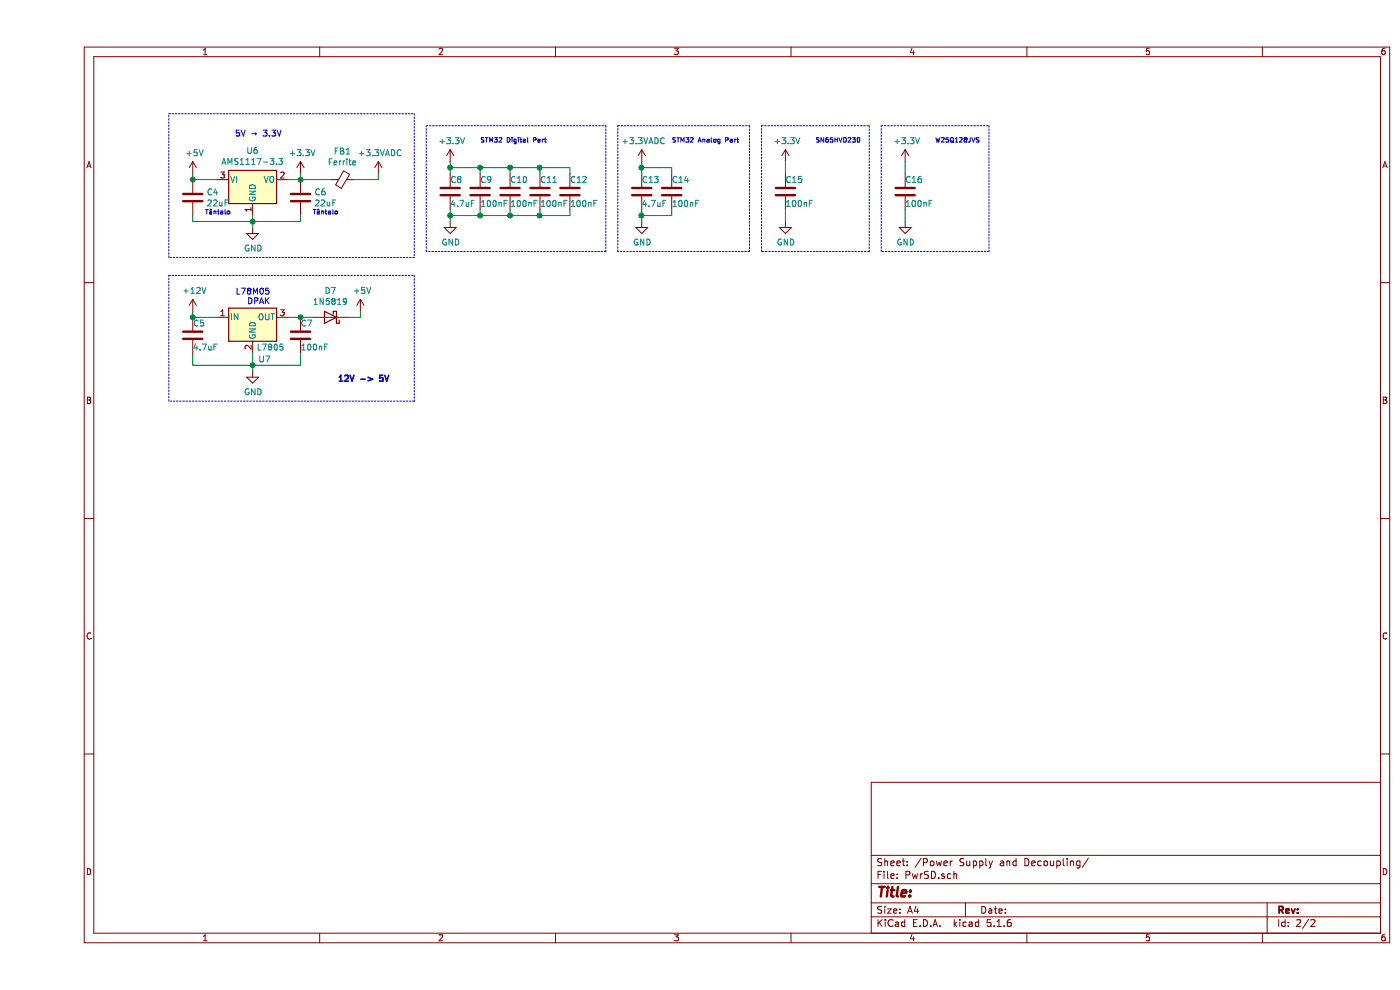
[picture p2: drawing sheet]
EESchema Schematic File Version 4
EELAYER 30 0
EELAYER END
$Descr A4 11693 8268
encoding utf-8
Sheet 2 2
Title ""
Date ""
Rev ""
Comp ""
Comment1 ""
Comment2 ""
Comment3 ""
Comment4 ""
$EndDescr
$Comp
L Regulator_Linear:AMS1117-3.3 U6
U 1 1
P 1800 1500
F 0 "U6" H 1800 1742 50  0000 C CNN
F 1 "AMS1117-3.3" H 1800 1651 50  0000 C CNN
F 2 "Package_TO_SOT_SMD:SOT-223-3_TabPin2" H 1800 1700 50  0001 C CNN
F 3 "http://www.advanced-monolithic.com/pdf/ds1117.pdf" H 1900 1250 50  0001 C CNN
F 4 "C6186" H 1800 1500 50  0001 C CNN "LCSC"
	1    1800 1500
	1    0    0    -1  
$EndComp
$Comp
L Device:C C6
U 1 1
P 2200 1650
F 0 "C6" H 2315 1696 50  0000 L CNN
F 1 "22uF" H 2315 1605 50  0000 L CNN
F 2 "Capacitor_SMD:C_0805_2012Metric" H 2238 1500 50  0001 C CNN
F 3 "~" H 2200 1650 50  0001 C CNN
F 4 "C45783" H 2200 1650 50  0001 C CNN "LCSC"
	1    2200 1650
	1    0    0    -1  
$EndComp
Text Notes 2300 1800 0    39   ~ 0
Tântalo
$Comp
L Device:C C4
U 1 1
P 1300 1650
F 0 "C4" H 1415 1696 50  0000 L CNN
F 1 "22uF" H 1415 1605 50  0000 L CNN
F 2 "Capacitor_SMD:C_0805_2012Metric" H 1338 1500 50  0001 C CNN
F 3 "~" H 1300 1650 50  0001 C CNN
F 4 "C45783" H 1300 1650 50  0001 C CNN "LCSC"
	1    1300 1650
	1    0    0    -1  
$EndComp
Text Notes 1400 1800 0    39   ~ 0
Tântalo
Wire Wire Line
	1500 1500 1300 1500
Wire Wire Line
	1300 1500 1300 1450
Connection ~ 1300 1500
Wire Wire Line
	2100 1500 2200 1500
$Comp
L power:GND #PWR0139
U 1 1
P 1800 1900
F 0 "#PWR0139" H 1800 1650 50  0001 C CNN
F 1 "GND" H 1805 1727 50  0000 C CNN
F 2 "" H 1800 1900 50  0001 C CNN
F 3 "" H 1800 1900 50  0001 C CNN
	1    1800 1900
	1    0    0    -1  
$EndComp
Wire Wire Line
	1800 1900 1800 1850
Wire Wire Line
	1800 1850 1300 1850
Wire Wire Line
	1300 1850 1300 1800
Wire Wire Line
	1800 1850 1800 1800
Connection ~ 1800 1850
Wire Wire Line
	1800 1850 2200 1850
Wire Wire Line
	2200 1850 2200 1800
$Comp
L power:+3.3V #PWR0140
U 1 1
P 2200 1450
F 0 "#PWR0140" H 2200 1300 50  0001 C CNN
F 1 "+3.3V" H 2215 1623 50  0000 C CNN
F 2 "" H 2200 1450 50  0001 C CNN
F 3 "" H 2200 1450 50  0001 C CNN
	1    2200 1450
	1    0    0    -1  
$EndComp
Wire Wire Line
	2200 1450 2200 1500
Connection ~ 2200 1500
$Comp
L Device:Ferrite_Bead_Small FB1
U 1 1
P 2550 1500
F 0 "FB1" V 2313 1500 50  0000 C CNN
F 1 "Ferrite" V 2404 1500 50  0000 C CNN
F 2 "Inductor_SMD:L_0805_2012Metric" V 2480 1500 50  0001 C CNN
F 3 "~" H 2550 1500 50  0001 C CNN
F 4 "e" H 2550 1500 50  0001 C CNN "LCSC"
	1    2550 1500
	0    1    1    0   
$EndComp
Wire Wire Line
	2450 1500 2200 1500
$Comp
L power:+3.3VADC #PWR?
U 1 1
P 2850 1450
AR Path="/5FBD0020" Ref="#PWR?"  Part="1" 
AR Path="/5FBC07FC/5FBD0020" Ref="#PWR0141"  Part="1" 
F 0 "#PWR0141" H 3000 1400 50  0001 C CNN
F 1 "+3.3VADC" H 2865 1623 50  0000 C CNN
F 2 "" H 2850 1450 50  0001 C CNN
F 3 "" H 2850 1450 50  0001 C CNN
	1    2850 1450
	1    0    0    -1  
$EndComp
Wire Wire Line
	2850 1500 2850 1450
Wire Wire Line
	2650 1500 2850 1500
$Comp
L power:+3.3V #PWR0142
U 1 1
P 3450 1350
F 0 "#PWR0142" H 3450 1200 50  0001 C CNN
F 1 "+3.3V" H 3465 1523 50  0000 C CNN
F 2 "" H 3450 1350 50  0001 C CNN
F 3 "" H 3450 1350 50  0001 C CNN
	1    3450 1350
	1    0    0    -1  
$EndComp
$Comp
L Device:C C8
U 1 1
P 3450 1600
F 0 "C8" H 3450 1700 50  0000 L CNN
F 1 "4.7uF" H 3450 1500 50  0000 L CNN
F 2 "Capacitor_SMD:C_0603_1608Metric" H 3488 1450 50  0001 C CNN
F 3 "~" H 3450 1600 50  0001 C CNN
F 4 "C19666" H 3450 1600 50  0001 C CNN "LCSC"
	1    3450 1600
	1    0    0    -1  
$EndComp
$Comp
L power:GND #PWR0143
U 1 1
P 3450 1850
F 0 "#PWR0143" H 3450 1600 50  0001 C CNN
F 1 "GND" H 3455 1677 50  0000 C CNN
F 2 "" H 3450 1850 50  0001 C CNN
F 3 "" H 3450 1850 50  0001 C CNN
	1    3450 1850
	1    0    0    -1  
$EndComp
Wire Wire Line
	3450 1450 3450 1400
Wire Wire Line
	3450 1750 3450 1800
$Comp
L Device:C C9
U 1 1
P 3700 1600
F 0 "C9" H 3700 1700 50  0000 L CNN
F 1 "100nF" H 3700 1500 50  0000 L CNN
F 2 "Capacitor_SMD:C_0603_1608Metric" H 3738 1450 50  0001 C CNN
F 3 "~" H 3700 1600 50  0001 C CNN
F 4 "C14663" H 3700 1600 50  0001 C CNN "LCSC"
	1    3700 1600
	1    0    0    -1  
$EndComp
$Comp
L Device:C C10
U 1 1
P 3950 1600
F 0 "C10" H 3950 1700 50  0000 L CNN
F 1 "100nF" H 3950 1500 50  0000 L CNN
F 2 "Capacitor_SMD:C_0603_1608Metric" H 3988 1450 50  0001 C CNN
F 3 "~" H 3950 1600 50  0001 C CNN
F 4 "C14663" H 3950 1600 50  0001 C CNN "LCSC"
	1    3950 1600
	1    0    0    -1  
$EndComp
$Comp
L Device:C C11
U 1 1
P 4200 1600
F 0 "C11" H 4200 1700 50  0000 L CNN
F 1 "100nF" H 4200 1500 50  0000 L CNN
F 2 "Capacitor_SMD:C_0603_1608Metric" H 4238 1450 50  0001 C CNN
F 3 "~" H 4200 1600 50  0001 C CNN
F 4 "C14663" H 4200 1600 50  0001 C CNN "LCSC"
	1    4200 1600
	1    0    0    -1  
$EndComp
$Comp
L Device:C C12
U 1 1
P 4450 1600
F 0 "C12" H 4450 1700 50  0000 L CNN
F 1 "100nF" H 4450 1500 50  0000 L CNN
F 2 "Capacitor_SMD:C_0603_1608Metric" H 4488 1450 50  0001 C CNN
F 3 "~" H 4450 1600 50  0001 C CNN
F 4 "C14663" H 4450 1600 50  0001 C CNN "LCSC"
	1    4450 1600
	1    0    0    -1  
$EndComp
Wire Wire Line
	3450 1400 3700 1400
Wire Wire Line
	3700 1400 3700 1450
Connection ~ 3450 1400
Wire Wire Line
	3450 1400 3450 1350
Wire Wire Line
	3700 1400 3950 1400
Wire Wire Line
	3950 1400 3950 1450
Connection ~ 3700 1400
Wire Wire Line
	3950 1400 4200 1400
Wire Wire Line
	4200 1400 4200 1450
Connection ~ 3950 1400
Wire Wire Line
	4200 1400 4450 1400
Wire Wire Line
	4450 1400 4450 1450
Connection ~ 4200 1400
Wire Wire Line
	4450 1750 4450 1800
Wire Wire Line
	4450 1800 4200 1800
Connection ~ 3450 1800
Wire Wire Line
	3450 1800 3450 1850
Wire Wire Line
	3700 1750 3700 1800
Connection ~ 3700 1800
Wire Wire Line
	3700 1800 3450 1800
Wire Wire Line
	3950 1750 3950 1800
Connection ~ 3950 1800
Wire Wire Line
	3950 1800 3700 1800
Wire Wire Line
	4200 1750 4200 1800
Connection ~ 4200 1800
Wire Wire Line
	4200 1800 3950 1800
Text Notes 3700 1200 0    39   ~ 0
STM32 Digital Part\n
$Comp
L Device:C C13
U 1 1
P 5050 1600
F 0 "C13" H 5050 1700 50  0000 L CNN
F 1 "4.7uF" H 5050 1500 50  0000 L CNN
F 2 "Capacitor_SMD:C_0603_1608Metric" H 5088 1450 50  0001 C CNN
F 3 "~" H 5050 1600 50  0001 C CNN
F 4 "C19666" H 5050 1600 50  0001 C CNN "LCSC"
	1    5050 1600
	1    0    0    -1  
$EndComp
$Comp
L power:GND #PWR0144
U 1 1
P 5050 1850
F 0 "#PWR0144" H 5050 1600 50  0001 C CNN
F 1 "GND" H 5055 1677 50  0000 C CNN
F 2 "" H 5050 1850 50  0001 C CNN
F 3 "" H 5050 1850 50  0001 C CNN
	1    5050 1850
	1    0    0    -1  
$EndComp
Wire Wire Line
	5050 1450 5050 1400
Wire Wire Line
	5050 1750 5050 1800
Wire Wire Line
	5050 1400 5300 1400
Connection ~ 5050 1400
Wire Wire Line
	5050 1400 5050 1350
Connection ~ 5050 1800
Wire Wire Line
	5050 1800 5050 1850
Wire Wire Line
	5300 1800 5050 1800
$Comp
L Device:C C14
U 1 1
P 5300 1600
F 0 "C14" H 5300 1700 50  0000 L CNN
F 1 "100nF" H 5300 1500 50  0000 L CNN
F 2 "Capacitor_SMD:C_0603_1608Metric" H 5338 1450 50  0001 C CNN
F 3 "~" H 5300 1600 50  0001 C CNN
F 4 "C14663" H 5300 1600 50  0001 C CNN "LCSC"
	1    5300 1600
	1    0    0    -1  
$EndComp
Wire Wire Line
	5300 1450 5300 1400
Wire Wire Line
	5300 1750 5300 1800
Text Notes 5300 1200 0    39   ~ 0
STM32 Analog Part
$Comp
L power:+3.3VADC #PWR?
U 1 1
P 5050 1350
AR Path="/5FBE216B" Ref="#PWR?"  Part="1" 
AR Path="/5FBC07FC/5FBE216B" Ref="#PWR0145"  Part="1" 
F 0 "#PWR0145" H 5200 1300 50  0001 C CNN
F 1 "+3.3VADC" H 5065 1523 50  0000 C CNN
F 2 "" H 5050 1350 50  0001 C CNN
F 3 "" H 5050 1350 50  0001 C CNN
	1    5050 1350
	1    0    0    -1  
$EndComp
Text Notes 1650 1150 0    50   ~ 0
5V → 3.3V\n
Wire Notes Line
	1100 950  3150 950 
Wire Notes Line
	3150 950  3150 2150
Wire Notes Line
	3150 2150 1100 2150
Wire Notes Line
	1100 2150 1100 950 
Wire Notes Line
	3250 1050 4750 1050
Wire Notes Line
	4750 1050 4750 2100
Wire Notes Line
	4750 2100 3250 2100
Wire Notes Line
	3250 2100 3250 1050
Wire Notes Line
	4850 1050 5950 1050
Wire Notes Line
	5950 1050 5950 2100
Wire Notes Line
	5950 2100 4850 2100
Wire Notes Line
	4850 2100 4850 1050
$Comp
L power:GND #PWR0146
U 1 1
P 6250 1850
F 0 "#PWR0146" H 6250 1600 50  0001 C CNN
F 1 "GND" H 6255 1677 50  0000 C CNN
F 2 "" H 6250 1850 50  0001 C CNN
F 3 "" H 6250 1850 50  0001 C CNN
	1    6250 1850
	1    0    0    -1  
$EndComp
$Comp
L Device:C C15
U 1 1
P 6250 1600
F 0 "C15" H 6250 1700 50  0000 L CNN
F 1 "100nF" H 6250 1500 50  0000 L CNN
F 2 "Capacitor_SMD:C_0603_1608Metric" H 6288 1450 50  0001 C CNN
F 3 "~" H 6250 1600 50  0001 C CNN
F 4 "C14663" H 6250 1600 50  0001 C CNN "LCSC"
	1    6250 1600
	1    0    0    -1  
$EndComp
Text Notes 6500 1200 0    39   ~ 0
SN65HVD230
Wire Notes Line
	6950 1050 6950 2100
Wire Notes Line
	6050 2100 6050 1050
Wire Wire Line
	6250 1350 6250 1450
Wire Wire Line
	6250 1750 6250 1850
Wire Notes Line
	6950 2100 6050 2100
Wire Notes Line
	6050 1050 6950 1050
$Comp
L power:+3.3V #PWR0147
U 1 1
P 6250 1350
F 0 "#PWR0147" H 6250 1200 50  0001 C CNN
F 1 "+3.3V" H 6265 1523 50  0000 C CNN
F 2 "" H 6250 1350 50  0001 C CNN
F 3 "" H 6250 1350 50  0001 C CNN
	1    6250 1350
	1    0    0    -1  
$EndComp
$Comp
L power:GND #PWR0148
U 1 1
P 7250 1850
F 0 "#PWR0148" H 7250 1600 50  0001 C CNN
F 1 "GND" H 7255 1677 50  0000 C CNN
F 2 "" H 7250 1850 50  0001 C CNN
F 3 "" H 7250 1850 50  0001 C CNN
	1    7250 1850
	1    0    0    -1  
$EndComp
$Comp
L Device:C C16
U 1 1
P 7250 1600
F 0 "C16" H 7250 1700 50  0000 L CNN
F 1 "100nF" H 7250 1500 50  0000 L CNN
F 2 "Capacitor_SMD:C_0603_1608Metric" H 7288 1450 50  0001 C CNN
F 3 "~" H 7250 1600 50  0001 C CNN
F 4 "C14663" H 7250 1600 50  0001 C CNN "LCSC"
	1    7250 1600
	1    0    0    -1  
$EndComp
Text Notes 7500 1200 0    39   ~ 0
W25Q128JVS
Wire Notes Line
	7950 1050 7950 2100
Wire Notes Line
	7050 2100 7050 1050
Wire Wire Line
	7250 1350 7250 1450
Wire Wire Line
	7250 1750 7250 1850
Wire Notes Line
	7950 2100 7050 2100
Wire Notes Line
	7050 1050 7950 1050
$Comp
L power:+3.3V #PWR0149
U 1 1
P 7250 1350
F 0 "#PWR0149" H 7250 1200 50  0001 C CNN
F 1 "+3.3V" H 7265 1523 50  0000 C CNN
F 2 "" H 7250 1350 50  0001 C CNN
F 3 "" H 7250 1350 50  0001 C CNN
	1    7250 1350
	1    0    0    -1  
$EndComp
$Comp
L power:+5V #PWR0150
U 1 1
P 1300 1450
F 0 "#PWR0150" H 1300 1300 50  0001 C CNN
F 1 "+5V" H 1315 1623 50  0000 C CNN
F 2 "" H 1300 1450 50  0001 C CNN
F 3 "" H 1300 1450 50  0001 C CNN
	1    1300 1450
	1    0    0    -1  
$EndComp
$Comp
L Regulator_Linear:L7805 U7
U 1 1
P 1800 2650
F 0 "U7" H 1900 2300 50  0000 C CNN
F 1 "L7805" H 1950 2400 50  0000 C CNN
F 2 "Package_TO_SOT_SMD:TO-252-3_TabPin2" H 1825 2500 50  0001 L CIN
F 3 "http://www.st.com/content/ccc/resource/technical/document/datasheet/41/4f/b3/b0/12/d4/47/88/CD00000444.pdf/files/CD00000444.pdf/jcr:content/translations/en.CD00000444.pdf" H 1800 2600 50  0001 C CNN
F 4 "C58069" H 1800 2650 50  0001 C CNN "LCSC"
	1    1800 2650
	1    0    0    -1  
$EndComp
$Comp
L power:+12V #PWR0151
U 1 1
P 1300 2600
F 0 "#PWR0151" H 1300 2450 50  0001 C CNN
F 1 "+12V" H 1315 2773 50  0000 C CNN
F 2 "" H 1300 2600 50  0001 C CNN
F 3 "" H 1300 2600 50  0001 C CNN
	1    1300 2600
	1    0    0    -1  
$EndComp
$Comp
L Device:C C5
U 1 1
P 1300 2800
F 0 "C5" H 1300 2900 50  0000 L CNN
F 1 "4.7uF" H 1300 2700 50  0000 L CNN
F 2 "Capacitor_SMD:C_0603_1608Metric" H 1338 2650 50  0001 C CNN
F 3 "~" H 1300 2800 50  0001 C CNN
F 4 "C19666" H 1300 2800 50  0001 C CNN "LCSC"
	1    1300 2800
	1    0    0    -1  
$EndComp
Wire Wire Line
	1500 2650 1300 2650
Wire Wire Line
	1300 2650 1300 2600
Connection ~ 1300 2650
$Comp
L Device:C C7
U 1 1
P 2200 2800
F 0 "C7" H 2200 2900 50  0000 L CNN
F 1 "100nF" H 2200 2700 50  0000 L CNN
F 2 "Capacitor_SMD:C_0603_1608Metric" H 2238 2650 50  0001 C CNN
F 3 "~" H 2200 2800 50  0001 C CNN
F 4 "C14663" H 2200 2800 50  0001 C CNN "LCSC"
	1    2200 2800
	1    0    0    -1  
$EndComp
Wire Wire Line
	2200 2650 2100 2650
$Comp
L power:GND #PWR0152
U 1 1
P 1800 3100
F 0 "#PWR0152" H 1800 2850 50  0001 C CNN
F 1 "GND" H 1805 2927 50  0000 C CNN
F 2 "" H 1800 3100 50  0001 C CNN
F 3 "" H 1800 3100 50  0001 C CNN
	1    1800 3100
	1    0    0    -1  
$EndComp
Wire Wire Line
	1800 2950 1800 3050
Wire Wire Line
	2200 2950 2200 3050
Wire Wire Line
	2200 3050 1800 3050
Connection ~ 1800 3050
Wire Wire Line
	1800 3050 1800 3100
Wire Wire Line
	1800 3050 1300 3050
Wire Wire Line
	1300 3050 1300 2950
Text Notes 1950 2550 2    50   ~ 0
L78M05\nDPAK
$Comp
L Diode:1N5819 D7
U 1 1
P 2450 2650
F 0 "D7" H 2450 2433 50  0000 C CNN
F 1 "1N5819" H 2450 2524 50  0000 C CNN
F 2 "Diode_SMD:D_SOD-123" H 2450 2475 50  0001 C CNN
F 3 "http://www.vishay.com/docs/88525/1n5817.pdf" H 2450 2650 50  0001 C CNN
F 4 "C8598" H 2450 2650 50  0001 C CNN "LCSC"
	1    2450 2650
	-1   0    0    1   
$EndComp
Wire Wire Line
	2300 2650 2200 2650
Connection ~ 2200 2650
$Comp
L power:+5V #PWR0153
U 1 1
P 2700 2600
F 0 "#PWR0153" H 2700 2450 50  0001 C CNN
F 1 "+5V" H 2715 2773 50  0000 C CNN
F 2 "" H 2700 2600 50  0001 C CNN
F 3 "" H 2700 2600 50  0001 C CNN
	1    2700 2600
	1    0    0    -1  
$EndComp
Wire Wire Line
	2700 2600 2700 2650
Wire Wire Line
	2700 2650 2600 2650
Wire Notes Line
	1100 2300 3150 2300
Wire Notes Line
	3150 2300 3150 3350
Wire Notes Line
	3150 3350 1100 3350
Wire Notes Line
	1100 3350 1100 2300
Text Notes 2950 3200 2    50   ~ 10
12V -> 5V
$EndSCHEMATC
